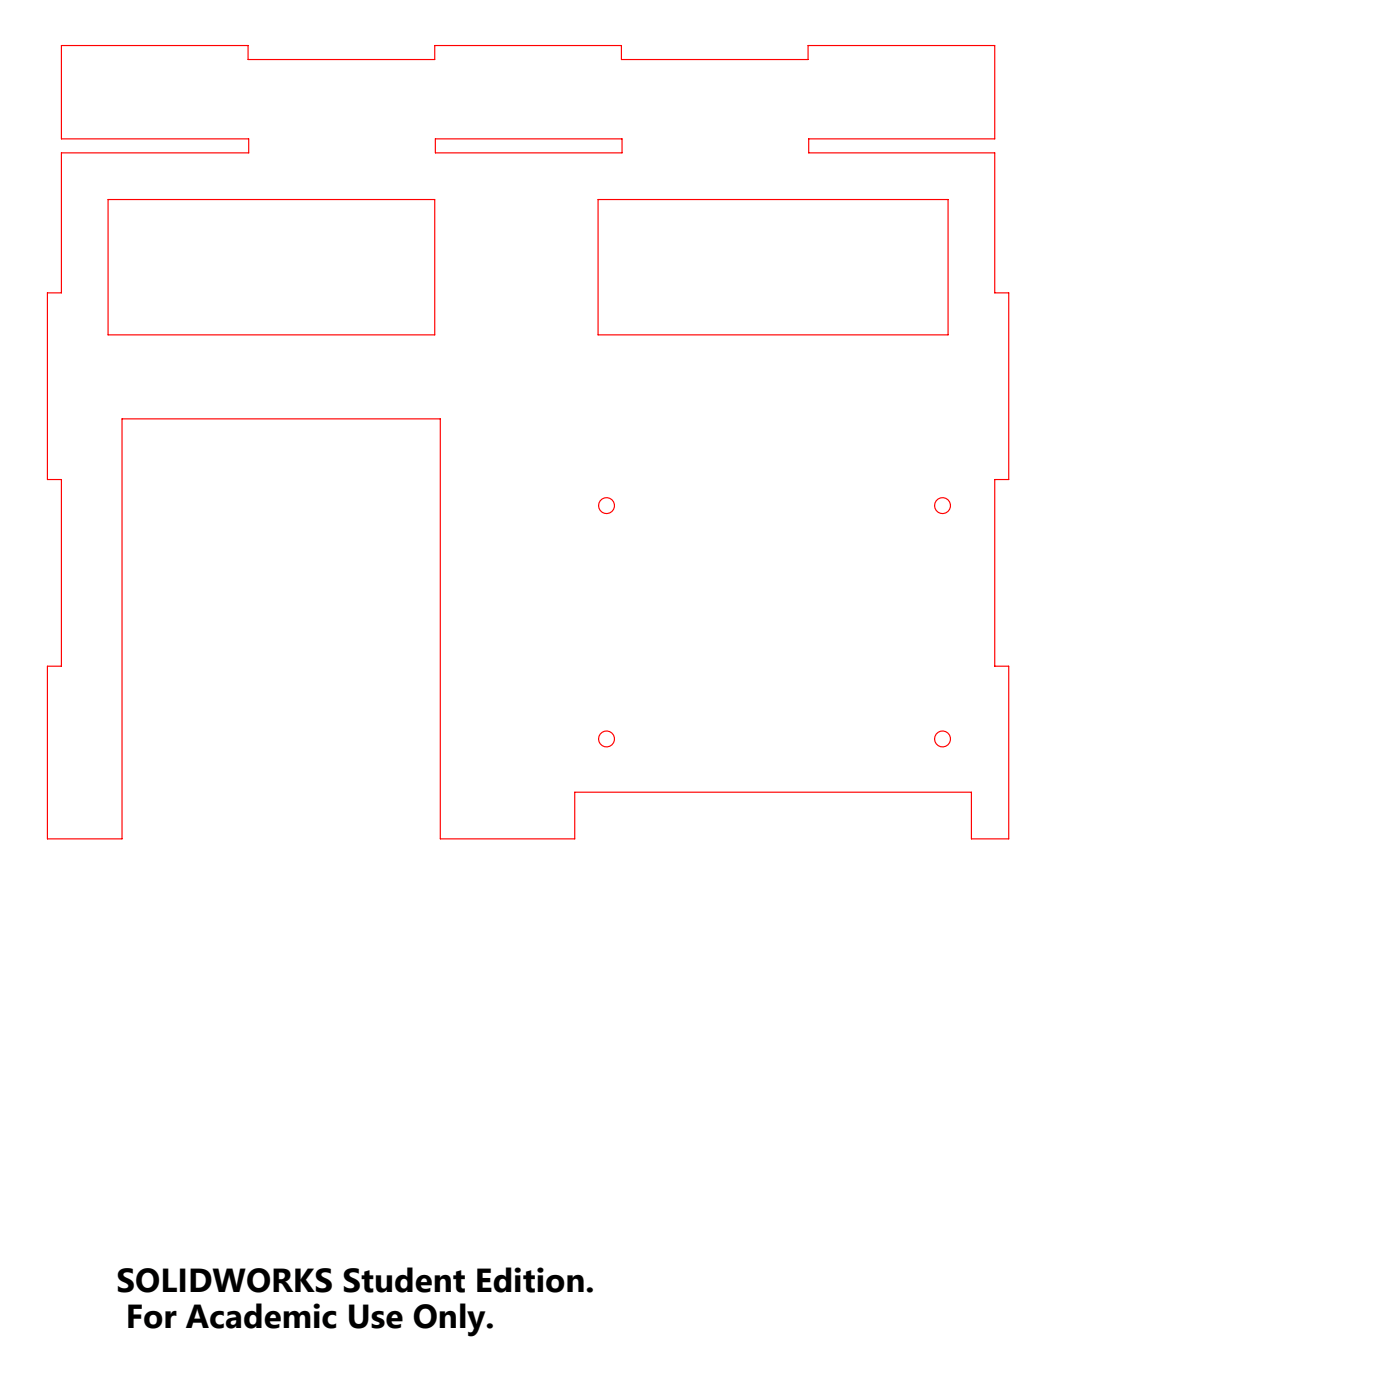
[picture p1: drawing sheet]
<svg xmlns="http://www.w3.org/2000/svg" width="300mm" height="300mm" viewBox="0 0 300 300" stroke-linecap="round" stroke-linejoin="round" font-family="sans-serif">
<g fill="none" stroke="#f00" stroke-width=".25">
<path d="M13.2 9.8h40v3h40v-3h40v3h40v-3h40v20h-39.9v3h39.9v30h3v40h-3v40h3v37h-8v-10h-85v10h-28.9v-90h-68.2v90h-15.9v-37h3v-40h-3v-40h3v-30h40.1v-3h-40.1zM93.3 29.8h40v3h-40zM23.2 42.8h70v29h-70zM128.2 42.8h75v29h-75z"/>
<circle cx="130" cy="108.3" r="1.71"/>
<circle cx="202" cy="108.3" r="1.71"/>
<circle cx="130" cy="158.3" r="1.71"/>
<circle cx="202" cy="158.3" r="1.71"/>
</g>
<g font-size="7.1">
<text x="25" y="276.8">SOLIDWORKS Student Edition.</text>
<text x="27" y="284.6">For Academic Use Only.</text>
</g>
</svg>
